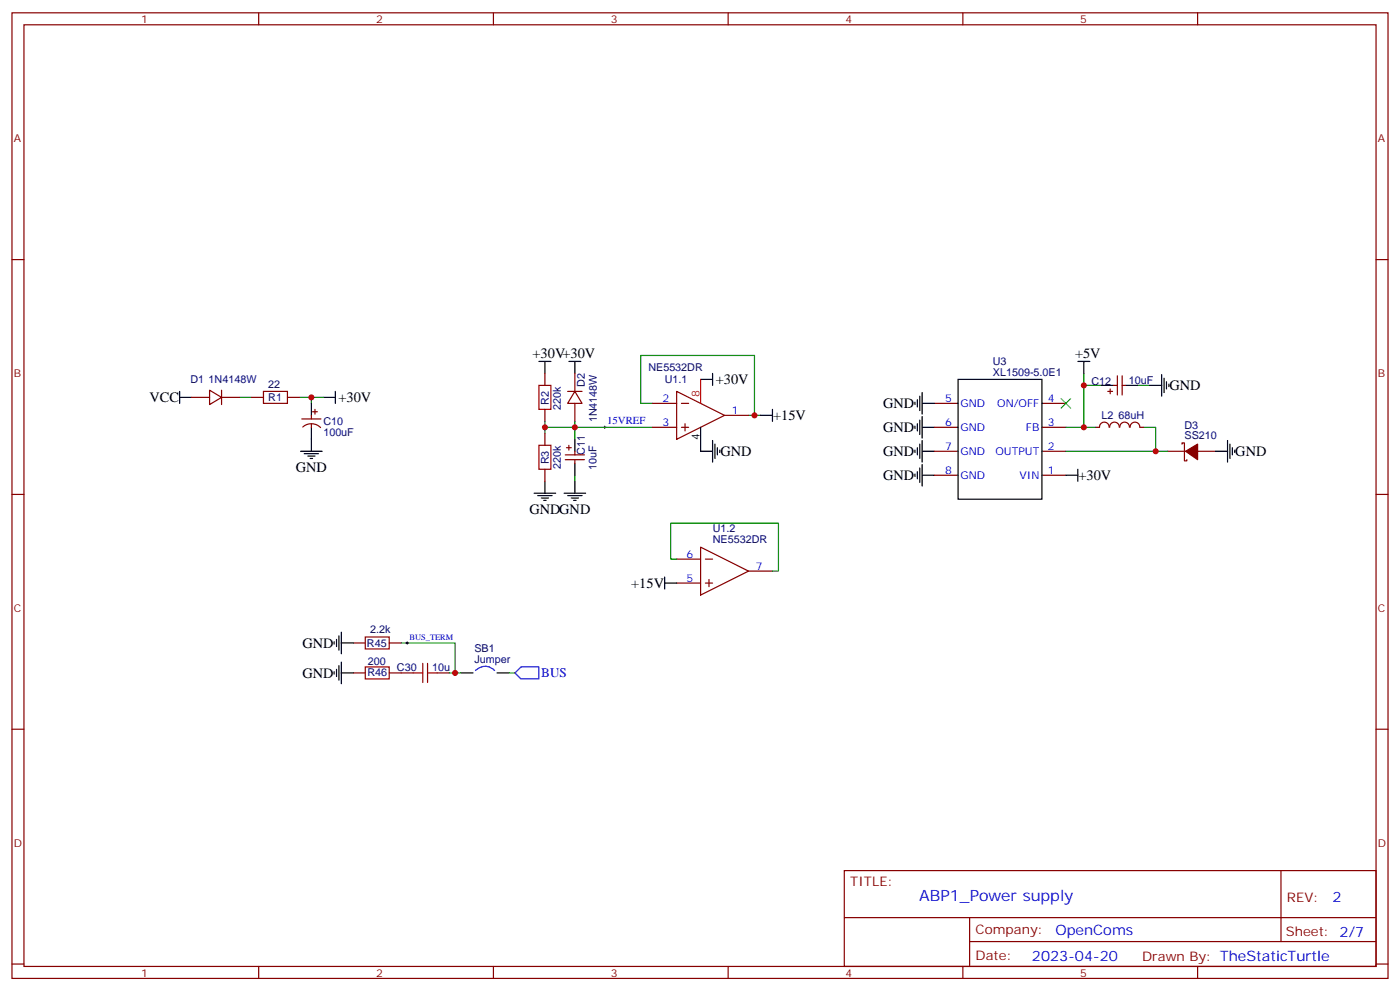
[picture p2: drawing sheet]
<svg xmlns="http://www.w3.org/2000/svg" width="412mm" height="292mm" viewBox="0 0 412 292" stroke-linecap="round" stroke-linejoin="round" font-family="sans-serif">
<g fill="none" stroke="#870000" stroke-width=".35">
<path d="M3.5 3.8h405.4v284.3h-405.4zM7.1 7.3h398.2v277.3h-398.2zM76.2 3.8v3.5M145.3 3.8v3.5M214.5 3.8v3.5M283.6 3.8v3.5M352.8 3.8v3.5M3.5 76.4h3.6M405.3 76.4h3.6M56.4 117h5.3M61.7 114.9l3.6 2.1-3.6 2.1zM65.3 117h5.3"/>
<path d="M65.3 114.9v4.2M74.1 117h3.5M84.7 117h3.5M160.5 110v3.5M167.2 115.3h4.2M169.3 115.3l2.1 3.5h-4.2zM169.3 110v5.3M169.3 118.8v5.3M192.3 118.8h7M199.3 115.3l14.1 7-14.1 7.1zM200.7 118.8h2.1M275.2 118.8h7"/>
<path d="M306.9 118.8h7.1M326.3 115.3h1.4M327 114.5v1.5M328.1 113.5h1M329.1 110.7v5.6M330.6 110.7v5.6M330.6 113.5h1M88.9 123.4h5.6M89.2 125.7a3.8 3.8 0 0 1 5.2 .2M91.7 122.3v1.1M91.7 124.8v1M92.1 121.2h1.4"/>
<path d="M92.8 120.5v1.5M160.5 120.5v3.6M160.5 127.6v3.5M160.5 138.2v3.5M166.5 133.9h5.7M166.5 135.4h5.7M166.9 131.8h1.4M167.6 131.1v1.4M169.3 132.9v1M169.3 135.4v1M192.3 125.8h7M200.7 125.8h2.1"/>
<path d="M201.8 124.8v2.1M213.4 122.3h7.1M275.2 139.9h7M275.2 132.9h7M275.2 125.8h7M306.9 139.9h7.1M306.9 132.9h7.1M306.9 125.8h7.1M322.8 125.8h1M323.9 125.8a1.41 1.41 0 0 1 1.4-1.5 1.41 1.41 0 0 1 1.4 1.5M326.9 125.8a1.41 1.41 0 0 1 1.4-1.5 1.41 1.41 0 0 1 1.4 1.5M329.9 125.8a1.41 1.41 0 0 1 1.4-1.5 1.41 1.41 0 0 1 1.4 1.5"/>
<path d="M332.9 125.8a1.41 1.41 0 0 1 1.4-1.5 1.41 1.41 0 0 1 1.4 1.5M335.8 125.8h1.1M344 132.9h5.2M348.2 130.8v-.4h.7v5.3h.7v-.3M352.8 132.9h5.3M3.5 145.6h3.6M405.3 145.6h3.6M199.3 164.6h7.1M199.3 171.7h7.1M206.4 161.1l14.1 7.1-14.1 7zM207.8 164.6h2.1M207.8 171.7h2.1"/>
<path d="M208.8 170.6v2.2M220.5 168.2h7M104.1 189.3h3.5M104.1 198.2h3.5M114.7 189.3h3.5M114.7 198.2h7M128.8 198.2h3.5M3.5 214.7h3.6M405.3 214.7h3.6M248.7 256.4h156.6v28.2h-156.6zM377.3 256.4v20.9M248.7 270.2h156.5"/>
<path d="M285.6 277.3h119.6M285.6 270.2v14.1M3.5 283.9h3.6M76.2 284.6v3.5M145.3 284.6v3.5M214.5 284.6v3.5M283.6 284.6v3.5M352.8 284.6v3.5M405.3 283.9h3.6"/>
</g>
<g fill="none" stroke="#008700" stroke-width=".35">
<path d="M70.6 117h3.5M88.2 117h7M91.7 117v1.8M192.3 118.8h-3.6v-14.1h33.5v17.6h-1.7M319.3 113.5h5.3M319.3 110v15.8M335.1 113.5h3.6M160.5 124.1v1.7h8.8v3.6M160.5 125.8v1.8M169.3 124.1v1.7h23M169.3 139.9v1.8M222.2 122.3h1.8"/>
<path d="M314 132.9h30M314 125.8h8.8M336.9 125.8h3.5v7.1M199.3 164.6h-1.7v-10.5h31.7v14.1h-1.8M118.2 189.3h15.9v8.9M132.3 198.2h3.5M149.9 198.2h1.8"/>
</g>
<g fill="none" stroke="#000" stroke-width=".35">
<path d="M52.9 117h3.5M52.9 115.3v3.5M91.7 118.8v3.5M95.2 117h3.6M98.8 115.3v3.5M158.7 106.4h3.6M160.5 106.4v3.6M167.6 106.4h3.5M169.3 106.4v3.6M206.4 111.7h3.5M209.9 110v3.5M269.5 118.4v.7"/>
<path d="M270.2 117.7v2.1M270.9 116.7v4.2M271.6 115.6v6.4M271.6 118.8h3.6M282.2 111.7h24.7v35.3h-24.7zM317.5 106.4h3.5M319.3 106.4v3.6M324.6 113.5h3.5M331.6 113.5h3.5M338.7 113.5h3.5M342.2 110.3v6.4M342.9 111.4v4.2"/>
<path d="M343.6 112.4v2.1M344.3 113.1v.7M88.5 132.9h6.4M89.6 133.6h4.2M90.7 134.3h2.1M91.4 135h.7M91.7 125.8v7.1M169.3 129.4v3.5M169.3 136.4v3.5M206.4 125.8v7.1h3.5M209.9 129.7v6.4M210.6 130.8v4.2"/>
<path d="M211.3 131.8v2.1M212 132.5v.7M224 122.3h3.5M227.5 120.5v3.6M269.5 125.5v.7M269.5 132.5v.7M269.5 139.6v.7M270.2 124.8v2.1M270.2 131.8v2.1M270.2 138.9v2.1M270.9 123.7v4.3M270.9 130.8v4.2"/>
<path d="M270.9 137.8v4.3M271.6 139.9h3.6M271.6 122.7v6.3M271.6 129.7v6.4M271.6 136.8v6.3M271.6 132.9h3.6M271.6 125.8h3.6M314 139.9h3.5M317.5 138.2v3.5M358.1 132.9h3.5M361.6 129.7v6.4M362.3 130.8v4.2"/>
<path d="M363 131.8v2.1M363.7 132.5v.7M157.3 145.2h6.4M158.4 145.9h4.2M159.5 146.6h2.1M160.2 147.4h.7M160.5 141.7v3.5M166.2 145.2h6.3M167.2 145.9h4.2M168.3 146.6h2.1M169 147.4h.7M169.3 141.7v3.5"/>
<path d="M195.8 171.7h3.5M195.8 169.9v3.6M98.4 189v.7M98.4 197.8v.7M99.1 188.3v2.1M99.1 197.1v2.1M99.8 187.2v4.3M99.8 196v4.3M100.5 198.2h3.6M100.5 186.2v6.3M100.5 195v6.3M100.5 189.3h3.6"/>
<path d="M135.8 198.2h3.5M146.4 198.2h3.5"/>
</g>
<path d="M349.2 132.9l3.6-2.1v4.6z" fill="#870000" stroke="#870000" stroke-width=".35"/>
<path d="M312.6 117.4l2.8 2.8M315.4 117.4l-2.8 2.8" fill="none" stroke="#3c3" stroke-width=".35"/>
<path d="M177.8 125.8h.7M178.2 125.5v.7M119.6 189.3h.7M119.9 189v.7" fill="none" stroke="#000" stroke-width=".29"/>
<path d="M77.6 115.3h7.1v3.5h-7.1zM158.7 113.5h3.6v7h-3.6zM158.7 131.1h3.6v7.1h-3.6zM107.6 187.6h7.1v3.5h-7.1zM107.6 196.4h7.1v3.5h-7.1zM121.7 198.2h2.8M124.5 195.3v5.7M125.9 198.2h2.9M125.9 195.3v5.7" fill="none" stroke="#a10000" stroke-width=".35"/>
<path d="M206.4 111.7v7.1" fill="none" stroke="#f00" stroke-width=".35"/>
<path d="M140.1 197.4a4 4 0 0 1 5.6 0M151.7 198.2l1.8-1.8h5.2v3.5h-5.2z" fill="none" stroke="#00f" stroke-width=".35"/>
<g fill="#c00">
<circle cx="319.3" cy="113.5" r=".88"/>
<circle cx="340.4" cy="132.9" r=".88"/>
<circle cx="319.3" cy="125.8" r=".88"/>
<circle cx="222.3" cy="122.3" r=".88"/>
<circle cx="169.3" cy="125.8" r=".88"/>
<circle cx="160.5" cy="125.8" r=".88"/>
<circle cx="91.7" cy="117" r=".88"/>
<circle cx="134.1" cy="198.2" r=".88"/>
</g>
<text font-size="4.6" fill="#00f" x="270.8" y="265.4">ABP1_Power supply</text>
<g font-size="4.2">
<text x="156.9" y="105.3">+30V+30V</text>
<text x="316.7" y="105.3">+5V</text>
<text x="210.8" y="113.2">+30V</text>
<text x="44" y="118.5">VCC</text>
<text x="99.7" y="118.5">+30V</text>
<text x="344.5" y="114.9">GND</text>
<text x="227.7" y="123.7">+15V</text>
<text x="260.2" y="120.2">GND</text>
<text x="260.2" y="127.2">GND</text>
<text x="212.2" y="134.3">GND</text>
<text x="260.2" y="134.3">GND</text>
<text x="363.9" y="134.3">GND</text>
<text x="87.1" y="139">GND</text>
<text x="260.2" y="141.4">GND</text>
<text x="317.7" y="141.4">+30V</text>
<text x="155.9" y="151.3">GNDGND</text>
<text x="185.9" y="173.1">+15V</text>
<text x="89.1" y="190.8">GND</text>
<text x="89.1" y="199.6">GND</text>
</g>
<g font-size="4.2" fill="#00f">
<text x="392.5" y="265.6">2</text>
<text x="310.9" y="275.2">OpenComs</text>
<text x="304" y="283">2023-04-20</text>
</g>
<text font-size="3.9" fill="#00f" x="159.5" y="199.4">BUS</text>
<g font-size="3.9" fill="#800">
<text x="250.5" y="260.9">TITLE:</text>
<text x="379.1" y="265.6">REV:</text>
<text x="287.4" y="275.1">Company:</text>
<text x="378.7" y="275.8">Sheet: 2/7</text>
<text x="287.4" y="282.8">Date:</text>
<text x="336.4" y="282.9">Drawn By: TheStaticTurtle</text>
</g>
<g font-size="3.2" fill="#800">
<text x="41.6" y="6.8">1</text>
<text x="110.8" y="6.8">2</text>
<text x="179.9" y="6.8">3</text>
<text x="249.1" y="6.8">4</text>
<text x="318.2" y="6.8">5</text>
<text x="4.1" y="41.9">A</text>
<text x="405.9" y="41.9">A</text>
<text x="4.1" y="111">B</text>
<text x="405.9" y="111">B</text>
<text x="4.1" y="180.2">C</text>
<text x="405.9" y="180.2">C</text>
<text x="4.1" y="249.3">D</text>
<text x="405.9" y="249.3">D</text>
<text x="41.6" y="287.6">1</text>
<text x="110.8" y="287.6">2</text>
<text x="179.9" y="287.6">3</text>
<text x="249.1" y="287.6">4</text>
<text x="318.2" y="287.6">5</text>
</g>
<g font-size="3.2" fill="#000080">
<text x="292.5" y="107.5">U3</text>
<text x="56.1" y="112.9">D1</text>
<text x="61.5" y="112.9">1N4148W</text>
<text x="172.3" y="113.8" transform="rotate(-90 172.3 113.8)">D2</text>
<text x="191" y="109.3">NE5532DR</text>
<text x="195.8" y="112.9">U1.1</text>
<text x="292.5" y="110.7">XL1509-5.0E1</text>
<text x="321.5" y="113.4">C12</text>
<text x="332.6" y="113.1">10uF</text>
<text x="79" y="114.2">22</text>
<text x="79" y="118.2">R1</text>
<text x="161.7" y="119.1" transform="rotate(-90 161.7 119.1)">R2</text>
<text x="95.2" y="125.2">C10</text>
<text x="165.2" y="120.6" transform="rotate(-90 165.2 120.6)">220k</text>
<text x="175.8" y="124.4" transform="rotate(-90 175.8 124.4)">1N4148W</text>
<text x="324.5" y="123.4">L2</text>
<text x="329.4" y="123.4">68uH</text>
<text x="95.2" y="128.4">100uF</text>
<text x="348.9" y="129.4">SS210</text>
<text x="348.9" y="126.2">D3</text>
<text x="161.7" y="136.8" transform="rotate(-90 161.7 136.8)">R3</text>
<text x="172.2" y="134" transform="rotate(-90 172.2 134)">C11</text>
<text x="165.2" y="138.2" transform="rotate(-90 165.2 138.2)">220k</text>
<text x="175.8" y="138.4" transform="rotate(-90 175.8 138.4)">10uF</text>
<text x="210" y="159.9">NE5532DR</text>
<text x="210" y="156.7">U1.2</text>
<text x="108.1" y="190.5">R45</text>
<text x="109" y="186.5">2.2k</text>
<text x="139.8" y="191.9">SB1</text>
<text x="108.4" y="195.8">200</text>
<text x="116.9" y="197.5">C30</text>
<text x="127.3" y="197.5">10u</text>
<text x="139.8" y="195.1">Jumper</text>
<text x="108.2" y="199.2">R46</text>
</g>
<g font-size="3.2" fill="#00f">
<text x="195.2" y="118.4">2</text>
<text x="278.4" y="118.4">5</text>
<text x="282.9" y="119.8">GND</text>
<text x="293.8" y="119.8">ON/OFF</text>
<text x="308.7" y="118.4">4</text>
<text x="178.9" y="125">15VREF</text>
<text x="195.2" y="125.5">3</text>
<text x="215.5" y="122">1</text>
<text x="278.4" y="125.5">6</text>
<text x="308.7" y="125.5">3</text>
<text x="282.9" y="126.9">GND</text>
<text x="302.2" y="126.9">FB</text>
<text x="278.4" y="132.5">7</text>
<text x="282.9" y="133.9">GND</text>
<text x="293.2" y="133.9">OUTPUT</text>
<text x="308.7" y="132.5">2</text>
<text x="278.4" y="139.6">8</text>
<text x="282.9" y="141">GND</text>
<text x="300.3" y="141">VIN</text>
<text x="308.7" y="139.6">1</text>
<text x="202.2" y="164.3">6</text>
<text x="222.6" y="167.8">7</text>
<text x="202.2" y="171.3">5</text>
</g>
<text font-size="3.2" fill="#f00" x="206" y="117" transform="rotate(-90 206 117)">8</text>
<text font-size="3.2" x="206" y="129.6" transform="rotate(-90 206 129.6)">4</text>
<text font-size="2.5" fill="#00f" x="120.6" y="188.5">BUS_TERM</text>
</svg>
